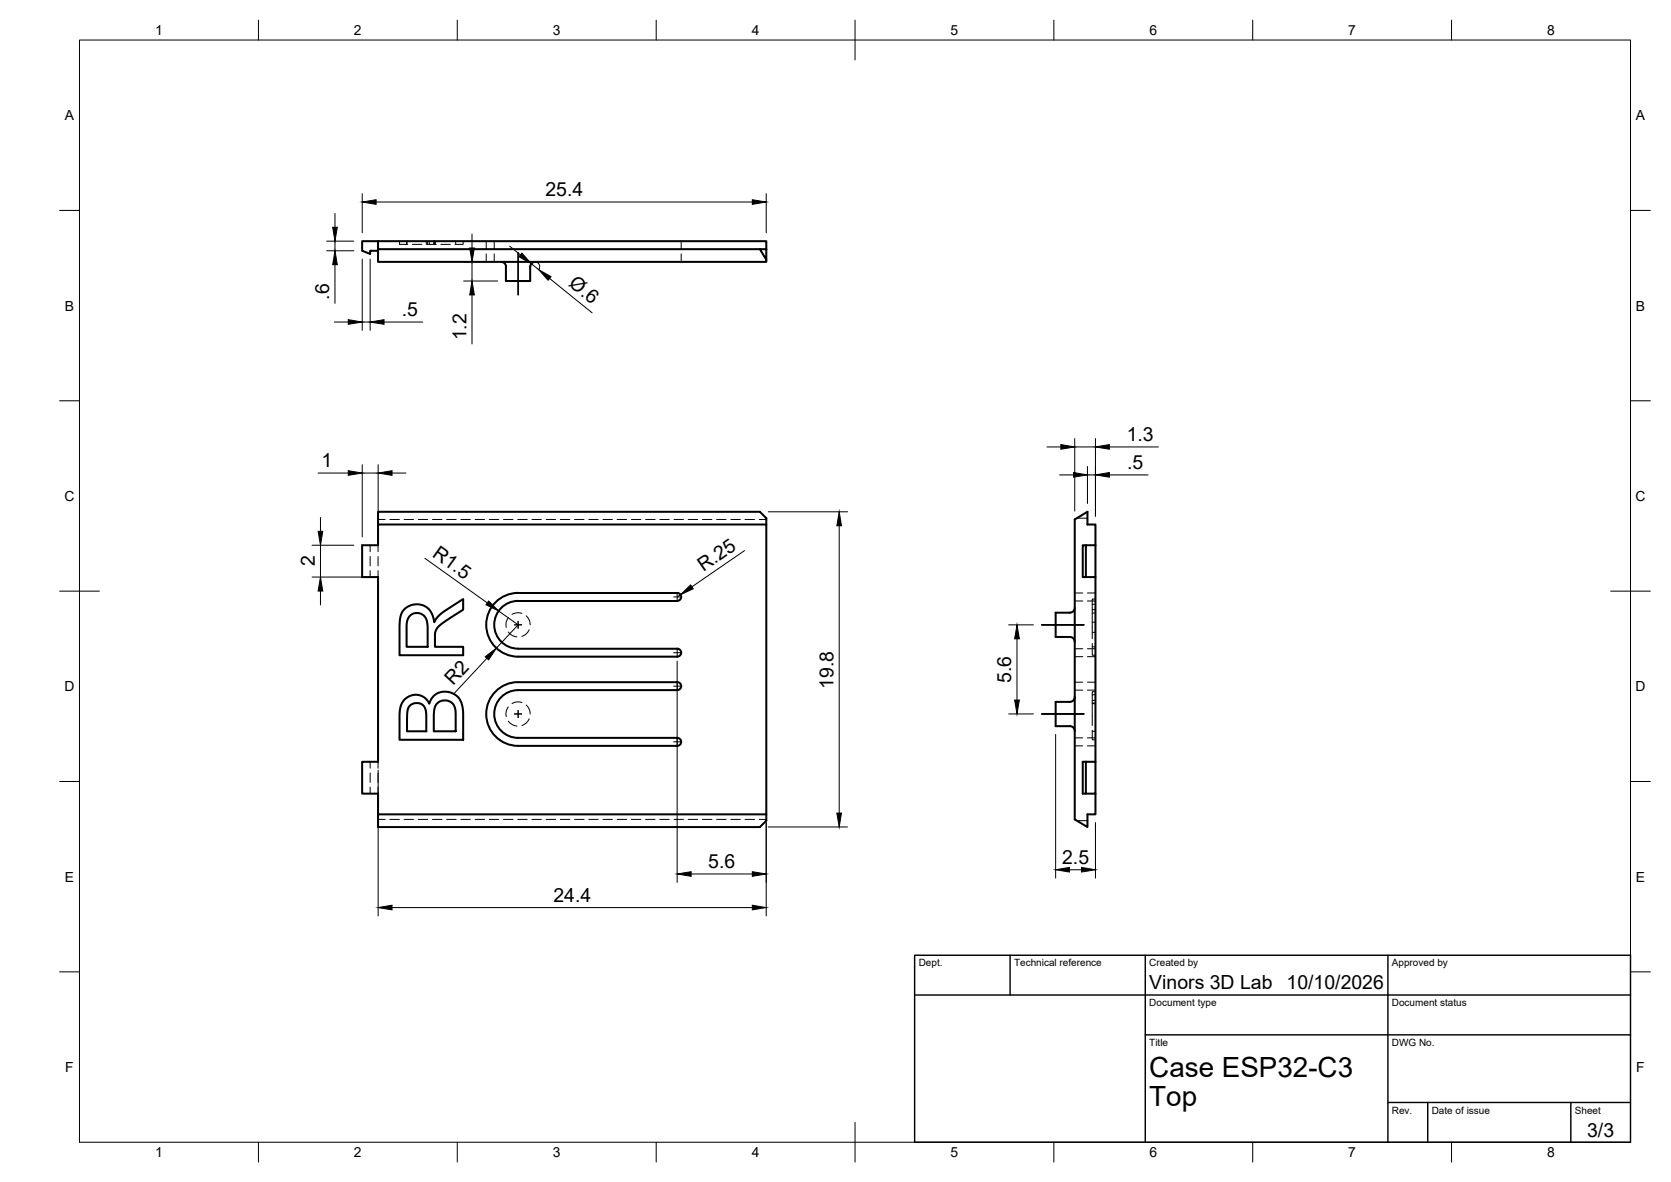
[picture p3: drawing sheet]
<svg xmlns="http://www.w3.org/2000/svg" width="420mm" height="297mm" viewBox="0 0 420 297" stroke-linecap="round" stroke-linejoin="round" font-family="sans-serif">
<!-- layer: Visible -->
<g fill="none" stroke="#000" stroke-width=".51">
<path d="M95.1 62.6v-2h-4v2.4l2 .8v-.8h2M95.1 60.6h97.6v2M126 65.8a1.17 1.17 0 0 1 1.2 1.2v3.6h6.1v-3.6a1.24 1.24 0 0 1 1.2-1.2M191.1 62.6h1.6v2.7zM191.1 62.6h-96v3.2h97.6v-.5M95.1 131.8v-3.2h96l1.6 1.6v1.6M95.1 131.8v5.2h-4v8h4v46.4h-4v8h4v8.4h96l1.6-1.6v-1.6M95.1 131.8h97.6v72.8h-97.6M272.2 137h.8v8h-.8zM273 137h2.4M275.4 137v-5.2h-2v-3.2l-3.2 1.9v75.4l3.2 1.9v-3.2h2v-5.2M275.4 137v8h-2.4"/>
<path d="M101.6 153.2l1-.8 1.1-.4 1.2-.1 1.5 .2 1.1 .7 .8 .9 .5 1 .4 1.7 .7-1.2 1-1 5.6-3.7v2.7l-5.9 3.9-.9 1.1-.3 1.2v3.1h7.1v2.2h-16v-8.8l.4-1.5zM103.1 154.7l1.1-.6h1.1l1.2 .5 .6 .7 .4 1.8v5.4h-5.3l.1-5.8 .2-1.1zM130.3 151h40M130.3 149h40M130.3 149a8 8 0 0 0-8 8 8 8 0 0 0 8 8h40a1.01 1.01 0 0 0 1-1 1.01 1.01 0 0 0-1-1M130.3 151a6 6 0 0 0-6 6 6 6 0 0 0 6 6M170.3 149a1.01 1.01 0 0 1 1 1 1.01 1.01 0 0 1-1 1M270.2 152.8a1.23 1.23 0 0 1-1.2 1.2h-3.6v6.1h3.6a1.2 1.2 0 0 1 1.2 1.2M275.4 145v46.4M101.7 175.8l1.4-.9 1.9-.3 1.8 .7 1.1 1.5 .5-1 .6-.9 1.4-.8 1-.3h1l2 .8 1.2 1.1 .7 2 .2 8.2h-16v-7.3l.4-1.5zM103 177.4l1-.6 1.1-.1 .9 .3 .7 .6 .4 1.5 .1 4.7h-4.9l.1-4.8 .2-.9zM109.9 176.8l.8-.6 1.3-.2 1.2 .3 .9 .8 .5 1.6v5.1h-5.5v-5.1l.3-1.1z"/>
<path d="M124.6 173.8a7.9 7.9 0 0 1 5.7-2.4h40a1.01 1.01 0 0 1 1 1 1.01 1.01 0 0 1-1 1h-40a6 6 0 0 0-6 6 6 6 0 0 0 6 6h40a1.01 1.01 0 0 1 1 1 1.01 1.01 0 0 1-1 1h-40a8 8 0 0 1-7.4-4.9 8 8 0 0 1 1.7-8.7zM130.3 163h40M270.2 175.2a1.23 1.23 0 0 1-1.2 1.2h-3.6v6.1h3.6a1.2 1.2 0 0 1 1.2 1.2M273 191.4h2.4v8h-2.4zM273 191.4h-.8v8h.8"/>
</g>
<!-- layer: Hidden -->
<g fill="none" stroke="#000" stroke-width=".25">
<path d="M100.5 60.6v.8h2M102.2 60.6v.8M102.3 60.6v.8M103.7 61.4h2.4M107.2 60.6v.8M107.3 61.4h2.4M107.5 60.6v.8M107.9 60.6v.8M109.1 60.6v.8M109.2 60.6v.8M109.4 60.6v.8M110.8 61.4h2.4"/>
<path d="M114.6 60.6v.8M116.5 60.6v.8h-2.1M122.3 60.6v2M122.3 63.8v2M124.3 60.6v2M124.3 63.8v2M171.3 60.6v2M171.3 63.8v2M93.1 137v1.6M93.1 139.8v2.4M95.1 130.5h1.7M95.1 137v1.6"/>
<path d="M95.1 139.8v2.4M98 130.5h2.4M101.6 130.5h2.4M105.2 130.5h2.3M108.7 130.5h2.4M112.3 130.5h2.4M115.9 130.5h2.4M119.5 130.5h2.3M123 130.5h2.4M126.6 130.5h2.4M130.2 130.5h2.4M133.8 130.5h2.3"/>
<path d="M137.3 130.5h2.4M140.9 130.5h2.4M144.5 130.5h2.4M148 130.5h2.4M151.6 130.5h2.4M155.2 130.5h2.4M158.7 130.5h2.4M162.3 130.5h2.4M165.9 130.5h2.4M169.5 130.5h2.4M173 130.5h2.4M176.6 130.5h2.4"/>
<path d="M180.2 130.5h2.4M183.8 130.5h2.3M187.3 130.5h2.4M190.9 130.5h1.8M270.8 130.2h2.6M93.1 143.4v1.6M95.1 143.4v1.6M127.8 155.2l-.5 1.3v1.2M127.8 158.8l.8 .8 1.4 .4M131.2 154.1l-1.2-.1-1.3 .4M132.3 154.8l.9 1.2 .1 1M133.1 158.2l-.8 1.1-1.1 .6"/>
<path d="M270.2 151h2M270.2 149h2M273.4 151h2M273.4 149h2M274.6 154.1h.8M274.6 158.9h.8M274.6 153.2h.8M274.6 156.4h.8M275.4 150.5h-.8v1.4M275.4 151.9h-.8v8.6M127.8 177.7l-.5 1.2v1.2M131.2 176.5l-1.2-.1-1.3 .4"/>
<path d="M132.3 177.2l.9 1.2 .1 1M270.2 173.4h2M270.2 171.4h2M270.2 163h2M270.2 165h2M273.4 173.4h2M273.4 171.4h2M273.4 163h2M273.4 165h2M274.6 161.7v3h.8M274.6 162.5h.8M274.6 176.7h.8"/>
<path d="M274.6 176h.8M274.6 176.8h.8M275.4 173.8h-.8v.8M275.4 174.6h-.8v7.7M93.1 191.4v1.6M93.1 194.3v2.3M93.1 197.8v1.6M95.1 191.4v1.6M95.1 194.3v2.3M95.1 197.8v1.6M127.8 181.2l1.3 1 .9 .3M133.1 180.6l-.8 1.1-1.1 .6"/>
<path d="M270.2 187.4h2M270.2 185.4h2M273.4 187.4h2M273.4 185.4h2M274.6 183.5v2.4h.8M274.6 183.8h.8M95.1 205.9h1.7M98 205.9h2.4M101.6 205.9h2.4M105.2 205.9h2.3M108.7 205.9h2.4M112.3 205.9h2.4"/>
<path d="M115.9 205.9h2.4M119.5 205.9h2.3M123 205.9h2.4M126.6 205.9h2.4M130.2 205.9h2.4M133.8 205.9h2.3M137.3 205.9h2.4M140.9 205.9h2.4M144.5 205.9h2.4M148 205.9h2.4M151.6 205.9h2.4M155.2 205.9h2.4"/>
<path d="M158.7 205.9h2.4M162.3 205.9h2.4M165.9 205.9h2.4M169.5 205.9h2.4M173 205.9h2.4M176.6 205.9h2.4M180.2 205.9h2.4M183.8 205.9h2.3M187.3 205.9h2.4M190.9 205.9h1.8M270.8 206.2h2.6"/>
</g>
<!-- layer: BORDER -->
<g fill="none" stroke="#000" stroke-width=".25">
<path d="M20 10.1h390v276.9h-390zM65 5.1v5M115 5.1v5M165 5.1v5M215 5.1v10M265 5.1v5M315 5.1v5M365 5.1v5M15 52.9h5M410 52.9h5M15 100.7h5M410 100.7h5"/>
<path d="M15 148.6h10M405 148.6h10M15 196.4h5M410 196.4h5M15 244.2h5M410 244.2h5M65 287v5M115 287v5M165 287v5M215 282.1v9.9M265 287v5M315 287v5"/>
<path d="M365 287v5"/>
</g>
<!-- layer: TITLEBLOCK -->
<path d="M230 240.1h180v46.9h-180zM230 250h180M254 240.1v9.9M288 240.1v46.9M349 240.1v46.9M288 260.1h122M349 277.1h61M359 277.1v9.9M395 277.1v9.9" fill="none" stroke="#000" stroke-width=".36"/>
<!-- layer: Smart Centers -->
<g fill="none" stroke="#000" stroke-width=".25">
<path d="M130.3 63.5v10.6M129.4 157h1.8M130.3 156.1v1.8M169.4 150h1.8M170.3 149.1v1.8M261.9 157h10.6M129.4 179.4h1.8M130.3 178.5v1.8M169.4 172.4h1.8M169.4 164h1.8M170.3 163.1v1.8M170.3 171.5v1.8"/>
<path d="M261.9 179.4h10.6M169.4 186.4h1.8M170.3 185.5v1.8"/>
</g>
<!-- layer: FD_Dimensions -->
<g fill="none" stroke="#000" stroke-width=".25">
<path d="M84.2 53.6v3.5M91.1 48.7v9.8M94.6 50.8h94.6M118.7 58.8v3.5M192.7 48.7v9.8M82.1 60.6h6.9M82.1 63h6.9M84.2 60.6v2.4M84.2 66.5v9.7M91.1 65.1v17.9M93.1 65.1v17.9M116.6 65.8h1.2"/>
<path d="M116.6 70.6h8.5M118.7 65.8v4.8M118.7 74.1v12.3M128.1 61.9l2.8 2.2M134.5 65.8a1.2 1.2 0 0 1 1.1 .7 1.2 1.2 0 0 1-.1 1.3l-1.9-1.5M138.2 70l10.7 8.6M84.1 80.9h3.5M91.1 80.9h2M96.6 80.9h9.7M80 118.9h7.6M91.1 116.8v18.1M91.1 118.9h4"/>
<path d="M95.1 116.8v18.1M98.6 118.9h3.5M263.2 112.3h3.5M266.4 119.3h3.5M270.2 110.2v18.2M270.2 112.3h5.2M273.4 117.2v9.3M273.4 119.3h2M275.4 110.2v19.5M278.9 119.3h9.8M278.9 112.3h12.4M78.5 137h10.5"/>
<path d="M80.6 130v3.5M80.6 137v8M187.2 138.4l-13.2 9.1M193.2 128.6h19.9M211 132.1v72.2M78.5 145h12.5M80.6 148.5v3.5M106.8 140.3l15.7 11.2M125.4 153.6l4.9 3.4-5.5 5.9M171.1 149.5l-.8 .5M253.6 157h6.2M122.4 165.4l-8.1 8.7"/>
<path d="M170.3 166.1v55.6M253.6 179.4h6.2M255.7 160.5v15.4M95.1 193.5v36.7M265.4 184.6v36.1M173.8 219.6h15.4M192.7 206.7v23.5M193.2 207.8h19.9M268.9 218.6h3M275.4 206.7v14M98.6 228.1h90.6"/>
</g>
<g fill="#000" stroke="#000" stroke-width=".25">
<path d="M83.7 57.1h1.1l-.6 3.5zM91.1 50.8l3.5-.6v1.2zM189.2 50.2l3.5 .6-3.5 .6zM84.2 63l.6 3.5h-1.1zM118.1 62.3h1.2l-.6 3.5zM118.7 70.6l.6 3.5h-1.2zM131.2 63.6l2.4 2.7-3.1-1.8zM135.4 67.8l3.1 1.7-.7 .9zM87.6 80.3l3.5 .6-3.5 .6zM93.1 80.9l3.5-.6v1.2zM87.6 118.3l3.5 .6-3.5 .6zM95.1 118.9l3.5-.6v1.2z"/>
<path d="M266.7 111.7l3.5 .6-3.5 .6zM269.9 118.8l3.5 .5-3.5 .6zM275.4 119.3l3.5-.5v1.1zM275.4 112.3l3.5-.6v1.2zM80 133.5h1.2l-.6 3.5zM211 128.6l.6 3.5h-1.2zM80.6 145l.6 3.5h-1.2zM122.9 151l2.5 2.6-3.2-1.6zM171.1 149.5l2.6-2.5 .6 1zM122 165l2.8-2.1-1.9 2.9zM255.7 157l.6 3.5h-1.2zM255.1 175.9h1.2l-.6 3.5z"/>
<path d="M170.3 219.6l3.5-.5v1.1zM189.2 219.1l3.5 .5-3.5 .6zM210.4 204.3h1.2l-.6 3.5zM265.4 218.6l3.5-.6v1.1zM271.9 218l3.5 .6-3.5 .5zM95.1 228.1l3.5-.6v1.1zM189.2 227.5l3.5 .6-3.5 .5z"/>
</g>
<g font-size="7">
<text x="289" y="270.6">Case ESP32-C3</text>
<text x="289" y="278.1">Top</text>
</g>
<g font-size="4.9">
<text x="137.2" y="49.3">25.4</text>
<text x="142.8" y="71.7" transform="rotate(39 142.8 71.7)">Ø.6</text>
<text x="82.8" y="75.3" transform="rotate(-90 82.8 75.3)">.6</text>
<text x="101" y="79.5">.5</text>
<text x="117.3" y="85.6" transform="rotate(-90 117.3 85.6)">1.2</text>
<text x="283.3" y="110.9">1.3</text>
<text x="80.9" y="117.5">1</text>
<text x="283.4" y="117.9">.5</text>
<text x="79.2" y="142.3" transform="rotate(-90 79.2 142.3)">2</text>
<text x="108.5" y="139.7" transform="rotate(36 108.5 139.7)">R1.5</text>
<text x="176.9" y="143.7" transform="rotate(-35 176.9 143.7)">R.25</text>
<text x="114" y="172.4" transform="rotate(-47 114 172.4)">R2</text>
<text x="209.5" y="173.2" transform="rotate(-90 209.5 173.2)">19.8</text>
<text x="254.3" y="171.6" transform="rotate(-90 254.3 171.6)">5.6</text>
<text x="178.1" y="218.2">5.6</text>
<text x="267.1" y="217.1">2.5</text>
<text x="139.1" y="226.7">24.4</text>
<text x="289" y="248.5">Vinors 3D Lab</text>
<text x="323.5" y="248.5">10/10/2026</text>
<text x="399.1" y="285.7">3/3</text>
</g>
<g font-size="3.5">
<text x="39" y="8.8">1</text>
<text x="89" y="8.8">2</text>
<text x="139" y="8.8">3</text>
<text x="189" y="8.8">4</text>
<text x="239" y="8.8">5</text>
<text x="289" y="8.8">6</text>
<text x="339" y="8.8">7</text>
<text x="389" y="8.8">8</text>
<text x="16.3" y="30.2">A</text>
<text x="411.3" y="30.2">A</text>
<text x="16.3" y="78">B</text>
<text x="411.3" y="78">B</text>
<text x="16.2" y="125.9">C</text>
<text x="411.2" y="125.9">C</text>
<text x="16.2" y="173.7">D</text>
<text x="411.2" y="173.7">D</text>
<text x="16.3" y="221.6">E</text>
<text x="411.3" y="221.6">E</text>
<text x="16.4" y="269.4">F</text>
<text x="411.4" y="269.4">F</text>
<text x="39" y="290.8">1</text>
<text x="89" y="290.8">2</text>
<text x="139" y="290.8">3</text>
<text x="189" y="290.8">4</text>
<text x="239" y="290.8">5</text>
<text x="289" y="290.8">6</text>
<text x="339" y="290.8">7</text>
<text x="389" y="290.8">8</text>
</g>
<g font-size="2.5">
<text x="231" y="242.9">Dept.</text>
<text x="255" y="242.9">Technical reference</text>
<text x="289" y="242.9">Created by</text>
<text x="350" y="242.9">Approved by</text>
<text x="289" y="252.8">Document type</text>
<text x="350" y="252.8">Document status</text>
<text x="289" y="262.9">Title</text>
<text x="350" y="262.9">DWG No.</text>
<text x="350" y="279.9">Rev.</text>
<text x="360" y="279.9">Date of issue</text>
<text x="396" y="279.9">Sheet</text>
</g>
</svg>
